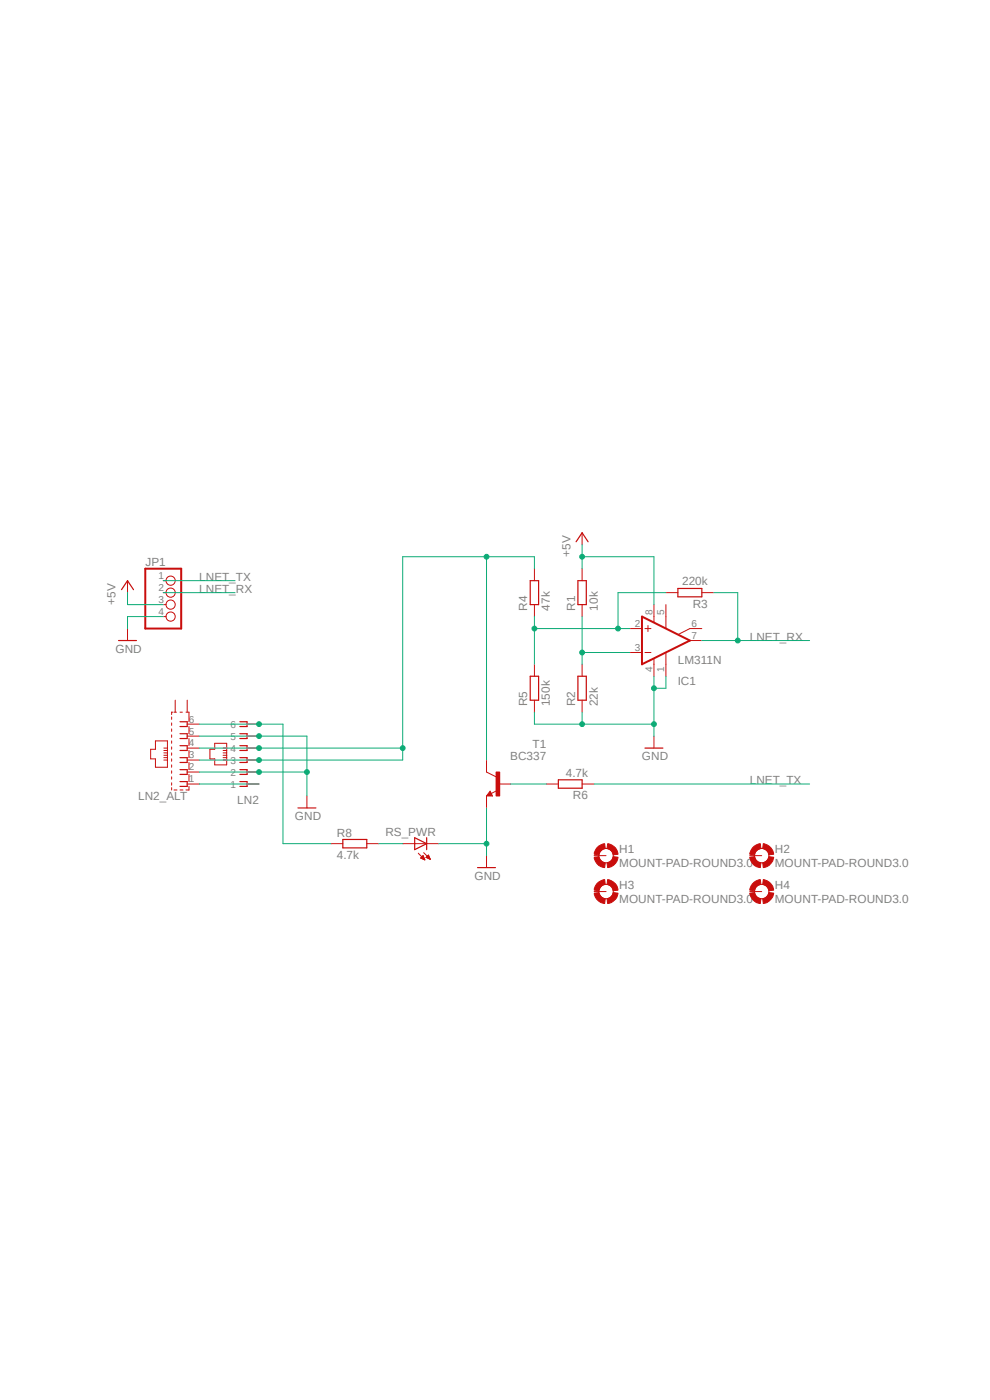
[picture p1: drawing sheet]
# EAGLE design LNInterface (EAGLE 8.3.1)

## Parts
H1  MOUNT-PAD-ROUND3.0  [3,0-PAD]
H2  MOUNT-PAD-ROUND3.0  [3,0-PAD]
H3  MOUNT-PAD-ROUND3.0  [3,0-PAD]
H4  MOUNT-PAD-ROUND3.0  [3,0-PAD]
IC1  LM311N  [DIL08]
JP1  PINHD-1X4  [1X04]
LN2  RJ11-6X  [RJ11-NO_SHIELD]
LN2_ALT  YH-55-10  [YH-55-10]
R1  10k  R-EU_0207/2V  [0207/2V]
R2  22k  R-EU_0207/2V  [0207/2V]
R3  220k  R-EU_0207/2V  [0207/2V]
R4  47k  R-EU_0207/2V  [0207/2V]
R5  150k  R-EU_0207/2V  [0207/2V]
R6  4.7k  R-EU_0207/2V  [0207/2V]
R8  4.7k  R-EU_0207/2V  [0207/2V]
RS_PWR  LED3MM  [LED3MM]
T1  BC337  [TO92]

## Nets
+5V: IC1.8(V+) JP1.3 R1.2
GND [power]: IC1.1(GND) IC1.4(V-) JP1.4 LN2.2 LN2.5 LN2_ALT.2 LN2_ALT.5 R2.1 R5.1 RS_PWR.K(C) T1.1(E)
LNET: LN2.3 LN2.4 LN2_ALT.3 LN2_ALT.4 R4.2 T1.3(C)
LNET_RX: IC1.7(OUT) JP1.2 R3.1
LNET_TX: JP1.1 R6.1
N$1: R6.2 T1.2(B)
N$3: IC1.3(-IN) R1.1 R2.2
N$5: IC1.2(+IN) R3.2 R4.1 R5.2
N$7 [power]: R8.2 RS_PWR.A
RAILSYNC_A [power]: LN2.6 LN2_ALT.6 R8.1
RAILSYNC_B [power]: LN2.1 LN2_ALT.1
Unconnected: H1.B3,0(MOUNT) H2.B3,0(MOUNT) H3.B3,0(MOUNT) H4.B3,0(MOUNT) IC1.5(ON) IC1.6(ON/STR) LN2_ALT.S1(S) LN2_ALT.S2(S)
